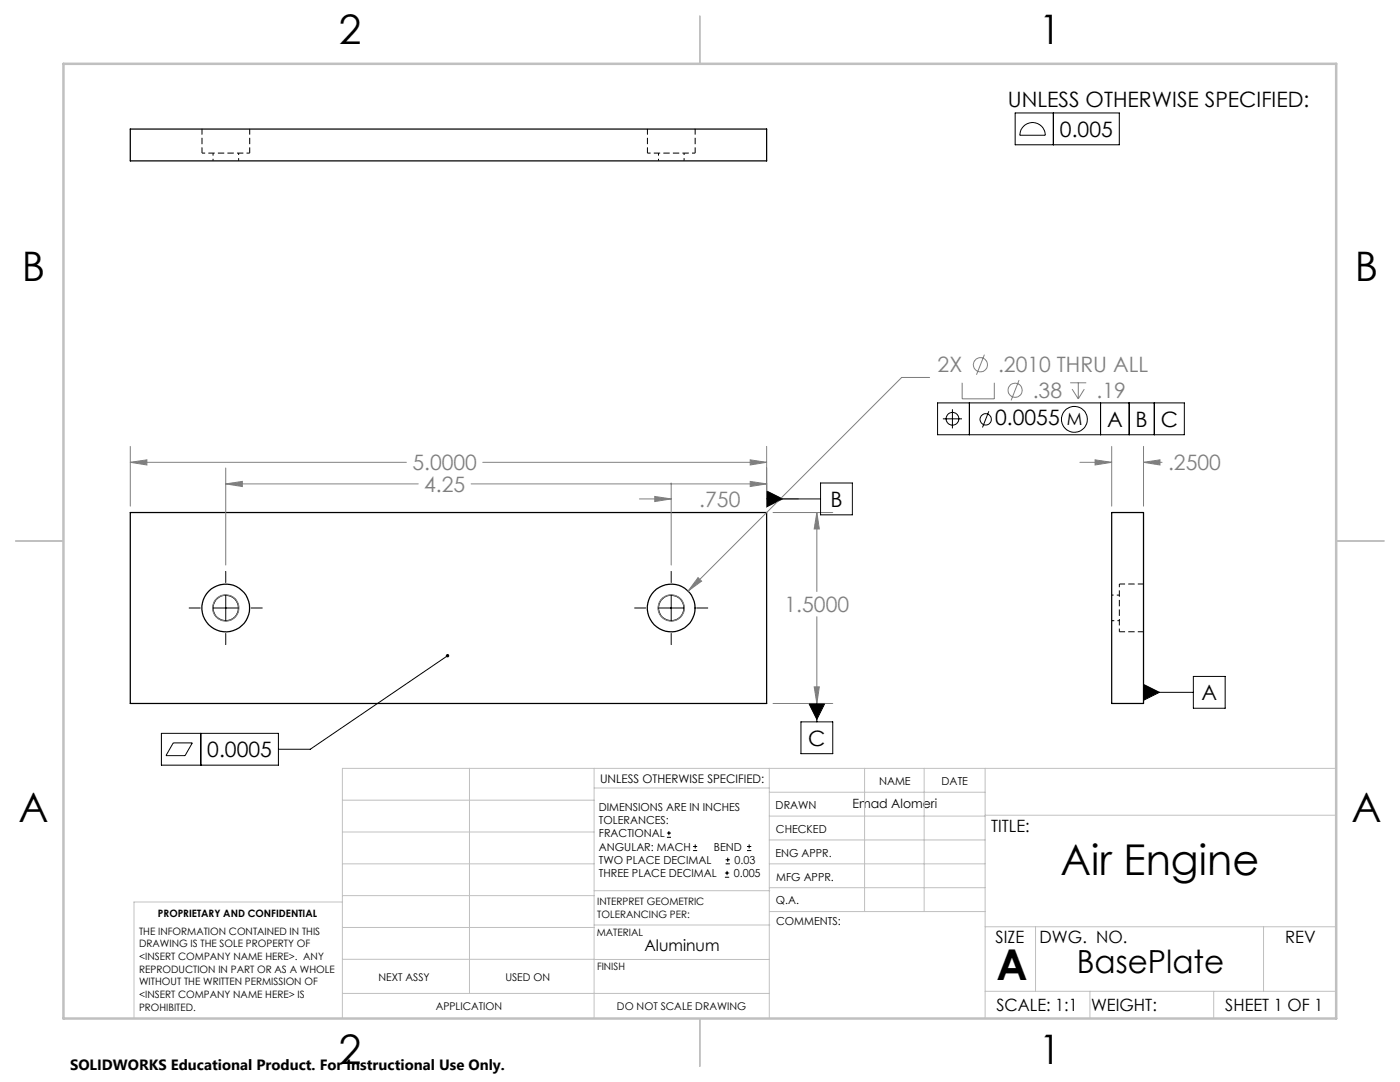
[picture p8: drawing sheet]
<svg xmlns="http://www.w3.org/2000/svg" width="279mm" height="216mm" viewBox="0 0 279 216" stroke-linecap="round" stroke-linejoin="round" font-family="sans-serif">
<g fill="none" stroke="#000" stroke-width=".25">
<path d="M26 25.8h127v6.3h-127zM26 102.3h127v38.1h-127zM221.9 102.3h6.3v38.1h-6.3z"/>
<circle cx="45" cy="121.3" r="2.54"/>
<circle cx="45.1" cy="121.3" r="4.8"/>
<circle cx="133.9" cy="121.3" r="2.54"/>
<circle cx="134" cy="121.3" r="4.8"/>
</g>
<path d="M40.3 30.5h9.5M129.2 30.5h9.5M223.4 116.5v9.6" fill="none" stroke="#000" stroke-width=".2" stroke-dasharray="1.3 .6" stroke-dashoffset=".6" stroke-linecap="butt"/>
<path d="M40.3 25.7v4.8M49.8 30.5v-4.8M129.2 25.7v4.8M138.7 30.5v-4.8M228.2 116.5h-4.8M223.4 126.1h4.8" fill="none" stroke="#000" stroke-width=".2" stroke-dasharray="1.3 .6" stroke-dashoffset=".1" stroke-linecap="butt"/>
<path d="M42.5 30.5v1.6M47.6 32.1v-1.6M131.4 30.5v1.6M136.5 32.1v-1.6M223.4 118.7h-1.5M221.9 123.8h1.5" fill="none" stroke="#000" stroke-width=".2" stroke-dasharray="1.3 .6" stroke-dashoffset=".8" stroke-linecap="butt"/>
<g fill="none" stroke="#808080" stroke-width=".2">
<path d="M185.5 75.3h-5.5l-42.7 42.6M192 76.4v3.2h6.4v-3.2M196.5 70.8l-1.6 4M203.4 75.8l-1.6 4.1M213.6 76.4h3.2M214 77.6l1.2 2M215.2 76.4v3.2M216.4 77.6l-1.2 2M26 92.3l3.3-.5v1zM26 89.1v11.9M26 92.3h55.1M45 96.6l3.4-.5v1z"/>
<path d="M45 93.4v19.3M45 96.6h38.5M94 96.6h59M96.3 92.3h56.7M127.6 99.6h6.3M130.7 99.1l3.2 .5-3.2 .5zM133.9 96.4v16.3M149.7 91.8l3.3 .5-3.3 .5zM149.7 96.1l3.3 .5-3.3 .5zM153 89.1v11.9M153 99.6h6.3M215.5 92.3h6.4"/>
<path d="M218.5 91.8l3.4 .5-3.4 .5zM221.9 89.1v11.9M228.2 92.3l3.3-.5v1zM228.2 92.3h3.7M228.2 89.1v11.9M139.3 115.3l.7 .7-2.7 1.9zM154.3 102.3h11.9M163 102.3l.5 3.3h-1zM163 102.3v15.7M162.5 137.1h1l-.5 3.3zM163 123v17.4M154.3 140.4h11.9"/>
<circle cx="195.7" cy="72.8" r="1.4"/>
<circle cx="202.6" cy="77.9" r="1.41"/>
</g>
<g fill="none" stroke="#000" stroke-width=".2">
<path d="M202.6 22.5h20.8v6.4h-20.8zM204.2 25.3a2.53 2.53 0 0 1 2.7-.7 2.53 2.53 0 0 1 1.7 2.4h-5.1a2.69 2.69 0 0 1 .7-1.7zM210.2 22.5v6.4M153 98l3.2 1.6-3.2 1.5zM153 99.6h10.8M163.8 96.4h6.3v6.3h-6.3zM187.1 80.4h49.3v6.3h-49.3zM188.2 83.6h3.8M190.1 81.7v3.8M193.5 80.4v6.3M197.3 82.1l-1.2 3.2M219.6 80.4v6.3"/>
<path d="M225.4 80.4v6.3M230.4 80.4v6.3M45 114v2.2M45 118.8v5.1M133.9 114v2.2M133.9 118.8v5.1M37.7 121.3h2.3M42.5 121.3h5.1M45 126.4v2.2M50.1 121.3h2.3M89.3 130.8l-27.4 18.7h-6.3M126.6 121.3h2.3"/>
<path d="M131.4 121.3h5.1M133.9 126.4v2.2M139 121.3h2.3M228.2 136.6l3.2 1.5-3.2 1.6zM228.2 138.1h10M238.2 135h6.3v6.3h-6.3zM32.2 146.3h23.4v6.4h-23.4zM34.6 148.2h3.8l-1.5 2.6h-3.8zM40.1 146.3v6.4M159.8 144h6.4v6.4h-6.4zM161.4 140.4h3.2l-1.6 3.1zM163 140.4v3.6"/>
<path d="M133.1 167.1h.8M133.1 166.2h.8M133.5 165.8v.9M138.3 169.7h.8M138.3 168.9h.8M138.7 168.5v.8M144.7 175h.8M144.7 174.2h.8M144.8 172.4h.9M144.8 171.6h.9M145.1 173.8v.8M145.2 171.1v.9"/>
<path d="M149.1 169.7h.8M149.1 168.9h.8M149.5 168.5v.8"/>
<circle cx="190.1" cy="83.6" r="1.27"/>
<circle cx="196.7" cy="83.7" r="1.13"/>
<circle cx="214.4" cy="83.7" r="2.57"/>
</g>
<g fill="none" stroke="#808080" stroke-width=".25">
<circle cx="45.1" cy="121.3" r="2.6"/>
<circle cx="134" cy="121.3" r="2.6"/>
</g>
<g fill="none" stroke="#c0c0c0" stroke-width=".2">
<path d="M68.3 159.7h50.3M93.7 153.3v44.9M118.6 153.3v49.9M118.6 157.2h34.9M153.5 153.3v49.9M153.5 158.1h43.1M172.5 153.3v28.6M184.4 153.3v28.6M196.6 153.3v49.9M266.7 153.3h-198.4v49.9M68.3 178.7h50.3M68.3 172.4h50.3"/>
<path d="M68.3 166h50.3M68.3 180h-41.6v23.2M118.6 177.7h35M153.5 167.6h43.1M153.5 162.8h43.1M153.5 172.4h43.1M153.5 177.1h43.1M196.6 162.7h70.1M68.3 198.2h85.2M68.3 191.4l85.2 .1M68.3 185.1h50.3M118.6 184.6h35"/>
<path d="M153.6 181.9h43M196.6 197.8h70.1M196.6 184.9h70.1M206.7 184.9v12.9M217.5 197.8v5.4M242.2 197.8v5.4M252.2 184.9v12.9"/>
</g>
<path d="M139.7 3.2v9.5M3.1 107.9h9.6M266.7 107.9h9.5M139.7 203.2v9.6" fill="none" stroke="#c0c0c0" stroke-width=".25"/>
<path d="M12.7 12.7h254v190.5h-254z" fill="none" stroke="#c0c0c0" stroke-width=".5"/>
<path d="M228.2 136.6l3.2 1.5-3.2 1.6z" fill="#000"/>
<path d="M139.3 115.3l-2 2.6 2.7-1.9zM26 92.3l3.3-.5v1zM149.7 91.8l3.3 .5-3.3 .5zM163 102.3l.5 3.3h-1zM162.5 137.1h1l-.5 3.3zM130.7 99.1l3.2 .5-3.2 .5zM149.7 96.1l3.3 .5-3.3 .5zM45 96.6l3.4-.5v1zM218.5 91.8l3.4 .5-3.4 .5zM228.2 92.3l3.3-.5v1z" fill="#808080"/>
<path d="M89.1 130.6a.34 .34 0 0 0 0 .5 .34 .34 0 0 0 .4 0 .34 .34 0 0 0 .1-.5l-.3 .2 .3-.2-.2-.1zM153 98v3.1l3.2-1.5zM161.4 140.4h3.2l-1.6 3.1z" fill="#000"/>
<g font-size="8.5">
<text x="211.7" y="174.5">Air Engine</text>
<text x="198.9" y="195.5">A</text>
</g>
<g font-size="8.1">
<text x="67.6" y="8.9">2</text>
<text x="207.3" y="8.9">1</text>
<text x="4.4" y="56.2">B</text>
<text x="270.4" y="56.2">B</text>
<text x="3.7" y="164.1">A</text>
<text x="269.7" y="164.1">A</text>
<text x="67.6" y="212.4">2</text>
<text x="207.3" y="212.4">1</text>
</g>
<text font-size="6.3" x="214.9" y="194.1">BasePlate</text>
<g font-size="4.2">
<text x="201.1" y="21.3">UNLESS OTHERWISE SPECIFIED:</text>
<text x="211.5" y="27.3">0.005</text>
<text x="198.6" y="84.9">0.0055</text>
<text x="220.9" y="85.2">A</text>
<text x="226.6" y="85.2">B</text>
<text x="231.7" y="85.2">C</text>
<text x="165.7" y="101.1">B</text>
<text x="239.8" y="139.7">A</text>
<text x="161.3" y="148.8">C</text>
<text x="41.4" y="151.1">0.0005</text>
</g>
<g font-size="4.2" fill="#808080">
<text x="187.1" y="74.3">2X</text>
<text x="199.2" y="74.3">.2010 THRU ALL</text>
<text x="206.1" y="79.4">.38</text>
<text x="218.9" y="79.4">.19</text>
<text x="82.3" y="93.8">5.0000</text>
<text x="233.1" y="93.8">.2500</text>
<text x="84.6" y="98.1">4.25</text>
<text x="139.6" y="101.1">.750</text>
<text x="156.6" y="122.1">1.5000</text>
</g>
<g font-size="3.4">
<text x="212.9" y="84.9">M</text>
<text x="197.8" y="166">TITLE:</text>
<text x="198.7" y="188.1">SIZE</text>
<text x="207.5" y="188.1">DWG. NO.</text>
<text x="256.5" y="188.2">REV</text>
<text x="198.8" y="201.7">SCALE: 1:1</text>
<text x="217.7" y="201.8">WEIGHT:</text>
<text x="244.5" y="201.7">SHEET 1 OF 1</text>
</g>
<text font-size="3.2" x="128.6" y="189.8">Aluminum</text>
<text font-size="3" x="14" y="213.5">SOLIDWORKS Educational Product. For Instructional Use Only.</text>
<text font-size="2.5" x="170.1" y="161.3">Emad Alomeri</text>
<text font-size="2.4" x="119.8" y="156.2">UNLESS OTHERWISE SPECIFIED:</text>
<g font-size="2.2">
<text x="119.5" y="161.8">DIMENSIONS ARE IN INCHES</text>
<text x="154.8" y="161.4">DRAWN</text>
<text x="175.4" y="156.6">NAME</text>
<text x="187.9" y="156.7">DATE</text>
<text x="119.5" y="164.4">TOLERANCES:</text>
<text x="119.5" y="167.1">FRACTIONAL</text>
<text x="154.9" y="166.3">CHECKED</text>
<text x="119.5" y="169.7">ANGULAR: MACH</text>
<text x="119.5" y="172.4">TWO PLACE DECIMAL</text>
<text x="142.5" y="169.7">BEND</text>
<text x="146.6" y="172.4">0.03</text>
<text x="154.8" y="170.9">ENG APPR.</text>
<text x="119.5" y="175">THREE PLACE DECIMAL</text>
<text x="146.4" y="175">0.005</text>
<text x="154.9" y="175.7">MFG APPR.</text>
<text x="154.9" y="180.4">Q.A.</text>
<text x="154.9" y="184.6">COMMENTS:</text>
</g>
<g font-size="2.1">
<text x="75.5" y="195.7">NEXT ASSY</text>
<text x="100.9" y="195.7">USED ON</text>
<text x="86.9" y="201.5">APPLICATION</text>
<text x="123.1" y="201.6">DO NOT SCALE DRAWING</text>
</g>
<g font-size="2">
<text x="31.5" y="182.9">PROPRIETARY AND CONFIDENTIAL</text>
<text x="119.2" y="180.6">INTERPRET GEOMETRIC</text>
<text x="119.2" y="183.1">TOLERANCING PER:</text>
<text x="27.8" y="186.5">THE INFORMATION CONTAINED IN THIS</text>
<text x="27.8" y="189">DRAWING IS THE SOLE PROPERTY OF</text>
<text x="27.8" y="191.6">&lt;INSERT COMPANY NAME HERE&gt;. ANY</text>
<text x="119.1" y="186.7">MATERIAL</text>
<text x="27.8" y="194.1">REPRODUCTION IN PART OR AS A WHOLE</text>
<text x="27.8" y="196.6">WITHOUT THE WRITTEN PERMISSION OF</text>
<text x="119.1" y="193.5">FINISH</text>
<text x="27.8" y="199.1">&lt;INSERT COMPANY NAME HERE&gt; IS</text>
<text x="27.8" y="201.7">PROHIBITED.</text>
</g>
</svg>
